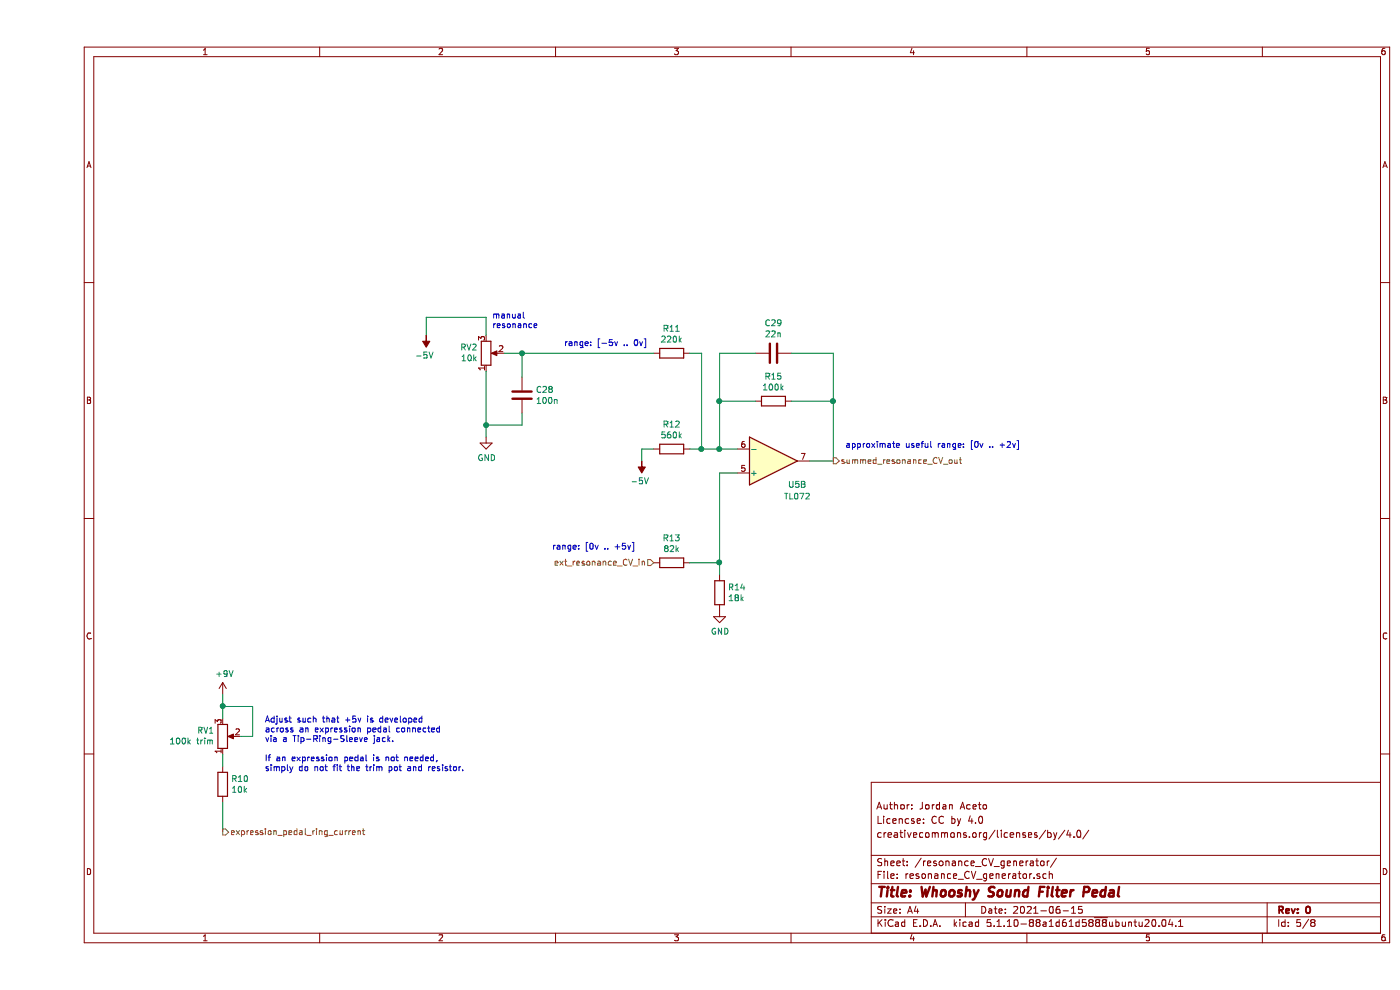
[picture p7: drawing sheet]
EESchema Schematic File Version 4
EELAYER 30 0
EELAYER END
$Descr A4 11693 8268
encoding utf-8
Sheet 5 8
Title "Whooshy Sound Filter Pedal"
Date "2021-06-15"
Rev "0"
Comp ""
Comment1 "creativecommons.org/licenses/by/4.0/"
Comment2 "Licencse: CC by 4.0"
Comment3 "Author: Jordan Aceto"
Comment4 ""
$EndDescr
Text HLabel 6650 3850 2    50   Output ~ 0
summed_resonance_CV_out
Text HLabel 5150 4700 0    50   Input ~ 0
ext_resonance_CV_in
$Comp
L Device:R R14
U 1 1
P 5700 4950
F 0 "R14" H 5770 4996 50  0000 L CNN
F 1 "18k" H 5770 4905 50  0000 L CNN
F 2 "Resistor_SMD:R_0805_2012Metric" V 5630 4950 50  0001 C CNN
F 3 "~" H 5700 4950 50  0001 C CNN
	1    5700 4950
	1    0    0    -1  
$EndComp
$Comp
L Amplifier_Operational:TL072 U5
U 2 1
P 6150 3850
F 0 "U5" H 6350 4050 50  0000 C CNN
F 1 "TL072" H 6350 4150 50  0000 C CNN
F 2 "Package_SO:SOIC-8_3.9x4.9mm_P1.27mm" H 6150 3850 50  0001 C CNN
F 3 "http://www.ti.com/lit/ds/symlink/tl071.pdf" H 6150 3850 50  0001 C CNN
	2    6150 3850
	1    0    0    1   
$EndComp
$Comp
L Device:R R15
U 1 1
P 6150 3350
F 0 "R15" V 5943 3350 50  0000 C CNN
F 1 "100k" V 6034 3350 50  0000 C CNN
F 2 "Resistor_SMD:R_0805_2012Metric" V 6080 3350 50  0001 C CNN
F 3 "~" H 6150 3350 50  0001 C CNN
	1    6150 3350
	0    1    1    0   
$EndComp
$Comp
L Device:C C29
U 1 1
P 6150 2950
F 0 "C29" V 5898 2950 50  0000 C CNN
F 1 "22n" V 5989 2950 50  0000 C CNN
F 2 "Capacitor_SMD:C_0805_2012Metric" H 6188 2800 50  0001 C CNN
F 3 "~" H 6150 2950 50  0001 C CNN
	1    6150 2950
	0    1    1    0   
$EndComp
$Comp
L Device:R R11
U 1 1
P 5300 2950
F 0 "R11" V 5093 2950 50  0000 C CNN
F 1 "220k" V 5184 2950 50  0000 C CNN
F 2 "Resistor_SMD:R_0805_2012Metric" V 5230 2950 50  0001 C CNN
F 3 "~" H 5300 2950 50  0001 C CNN
	1    5300 2950
	0    1    1    0   
$EndComp
$Comp
L Device:R_POT RV2
U 1 1
P 3750 2950
F 0 "RV2" H 3680 2904 50  0000 R CNN
F 1 "10k" H 3680 2995 50  0000 R CNN
F 2 "Potentiometer_THT:Potentiometer_Alpha_RD901F-40-00D_Single_Vertical" H 3750 2950 50  0001 C CNN
F 3 "~" H 3750 2950 50  0001 C CNN
	1    3750 2950
	1    0    0    1   
$EndComp
$Comp
L Device:R R13
U 1 1
P 5300 4700
F 0 "R13" V 5093 4700 50  0000 C CNN
F 1 "82k" V 5184 4700 50  0000 C CNN
F 2 "Resistor_SMD:R_0805_2012Metric" V 5230 4700 50  0001 C CNN
F 3 "~" H 5300 4700 50  0001 C CNN
	1    5300 4700
	0    1    1    0   
$EndComp
$Comp
L power:GND #PWR037
U 1 1
P 3750 3650
F 0 "#PWR037" H 3750 3400 50  0001 C CNN
F 1 "GND" H 3755 3477 50  0000 C CNN
F 2 "" H 3750 3650 50  0001 C CNN
F 3 "" H 3750 3650 50  0001 C CNN
	1    3750 3650
	1    0    0    -1  
$EndComp
$Comp
L power:GND #PWR039
U 1 1
P 5700 5100
F 0 "#PWR039" H 5700 4850 50  0001 C CNN
F 1 "GND" H 5705 4927 50  0000 C CNN
F 2 "" H 5700 5100 50  0001 C CNN
F 3 "" H 5700 5100 50  0001 C CNN
	1    5700 5100
	1    0    0    -1  
$EndComp
Wire Wire Line
	3250 2800 3250 2650
Wire Wire Line
	3250 2650 3750 2650
Wire Wire Line
	3750 2650 3750 2800
Wire Wire Line
	3900 2950 4050 2950
Wire Wire Line
	6000 3350 5700 3350
Wire Wire Line
	5700 3350 5700 3750
Wire Wire Line
	5700 3750 5850 3750
Wire Wire Line
	6450 3850 6650 3850
Wire Wire Line
	6650 3350 6300 3350
Wire Wire Line
	6000 2950 5700 2950
Wire Wire Line
	5700 2950 5700 3350
Connection ~ 5700 3350
Wire Wire Line
	6300 2950 6650 2950
Wire Wire Line
	6650 2950 6650 3350
Connection ~ 6650 3350
Wire Wire Line
	6650 3350 6650 3850
Wire Wire Line
	5700 4800 5700 4700
Wire Wire Line
	5700 4700 5450 4700
Wire Wire Line
	5700 4700 5700 3950
Wire Wire Line
	5700 3950 5850 3950
Connection ~ 5700 4700
$Comp
L Device:C C28
U 1 1
P 4050 3300
F 0 "C28" H 4165 3346 50  0000 L CNN
F 1 "100n" H 4165 3255 50  0000 L CNN
F 2 "Capacitor_SMD:C_0805_2012Metric" H 4088 3150 50  0001 C CNN
F 3 "~" H 4050 3300 50  0001 C CNN
	1    4050 3300
	1    0    0    -1  
$EndComp
Wire Wire Line
	3750 3100 3750 3550
Wire Wire Line
	4050 3450 4050 3550
Wire Wire Line
	4050 3550 3750 3550
Connection ~ 3750 3550
Wire Wire Line
	3750 3550 3750 3650
Wire Wire Line
	4050 3150 4050 2950
Connection ~ 4050 2950
Wire Wire Line
	4050 2950 5150 2950
$Comp
L Device:R R12
U 1 1
P 5300 3750
F 0 "R12" V 5093 3750 50  0000 C CNN
F 1 "560k" V 5184 3750 50  0000 C CNN
F 2 "Resistor_SMD:R_0805_2012Metric" V 5230 3750 50  0001 C CNN
F 3 "~" H 5300 3750 50  0001 C CNN
	1    5300 3750
	0    1    1    0   
$EndComp
Wire Wire Line
	5450 3750 5550 3750
Connection ~ 5700 3750
Wire Wire Line
	5550 3750 5550 2950
Wire Wire Line
	5450 2950 5550 2950
Connection ~ 5550 3750
Wire Wire Line
	5550 3750 5700 3750
Wire Wire Line
	5050 3850 5050 3750
Wire Wire Line
	5050 3750 5150 3750
Text Notes 6750 3750 0    50   ~ 0
approximate useful range: [0v .. +2v]
Text Notes 4400 2900 0    50   ~ 0
range: [-5v .. 0v]
Text Notes 4300 4600 0    50   ~ 0
range: [0v .. +5v]
$Comp
L power:-5V #PWR036
U 1 1
P 3250 2800
F 0 "#PWR036" H 3250 2900 50  0001 C CNN
F 1 "-5V" H 3265 2973 50  0000 C CNN
F 2 "" H 3250 2800 50  0001 C CNN
F 3 "" H 3250 2800 50  0001 C CNN
	1    3250 2800
	-1   0    0    1   
$EndComp
$Comp
L power:-5V #PWR038
U 1 1
P 5050 3850
F 0 "#PWR038" H 5050 3950 50  0001 C CNN
F 1 "-5V" H 5065 4023 50  0000 C CNN
F 2 "" H 5050 3850 50  0001 C CNN
F 3 "" H 5050 3850 50  0001 C CNN
	1    5050 3850
	-1   0    0    1   
$EndComp
Text HLabel 1550 6950 2    50   Output ~ 0
expression_pedal_ring_current
$Comp
L Device:R_POT RV?
U 1 1
P 1550 6150
AR Path="/613382EC" Ref="RV?"  Part="1" 
AR Path="/60C8BB05/613382EC" Ref="RV?"  Part="1" 
AR Path="/60CB527C/613382EC" Ref="RV1"  Part="1" 
F 0 "RV1" H 1481 6104 50  0000 R CNN
F 1 "100k trim" H 1481 6195 50  0000 R CNN
F 2 "Potentiometer_THT:Potentiometer_Bourns_3296W_Vertical" H 1550 6150 50  0001 C CNN
F 3 "~" H 1550 6150 50  0001 C CNN
	1    1550 6150
	1    0    0    1   
$EndComp
$Comp
L Device:R R?
U 1 1
P 1550 6550
AR Path="/613382F2" Ref="R?"  Part="1" 
AR Path="/60C8BB05/613382F2" Ref="R?"  Part="1" 
AR Path="/60CB527C/613382F2" Ref="R10"  Part="1" 
F 0 "R10" H 1620 6596 50  0000 L CNN
F 1 "10k" H 1620 6505 50  0000 L CNN
F 2 "Resistor_SMD:R_0805_2012Metric" V 1480 6550 50  0001 C CNN
F 3 "~" H 1550 6550 50  0001 C CNN
	1    1550 6550
	1    0    0    -1  
$EndComp
Wire Wire Line
	1550 6300 1550 6400
Wire Wire Line
	1700 6150 1800 6150
Wire Wire Line
	1800 6150 1800 5900
Wire Wire Line
	1800 5900 1550 5900
Wire Wire Line
	1550 5900 1550 6000
$Comp
L power:+9V #PWR?
U 1 1
P 1550 5800
AR Path="/613382FD" Ref="#PWR?"  Part="1" 
AR Path="/60C8BB05/613382FD" Ref="#PWR?"  Part="1" 
AR Path="/60CB527C/613382FD" Ref="#PWR035"  Part="1" 
F 0 "#PWR035" H 1550 5650 50  0001 C CNN
F 1 "+9V" H 1565 5973 50  0000 C CNN
F 2 "" H 1550 5800 50  0001 C CNN
F 3 "" H 1550 5800 50  0001 C CNN
	1    1550 5800
	1    0    0    -1  
$EndComp
Wire Wire Line
	1550 5800 1550 5900
Connection ~ 1550 5900
Wire Wire Line
	1550 6950 1550 6700
Text Notes 1900 6450 0    50   ~ 0
Adjust such that +5v is developed\nacross an expression pedal connected\nvia a Tip-Ring-Sleeve jack.\n\nIf an expression pedal is not needed, \nsimply do not fit the trim pot and resistor.
Text Notes 3800 2750 0    50   ~ 0
manual\nresonance
$EndSCHEMATC
